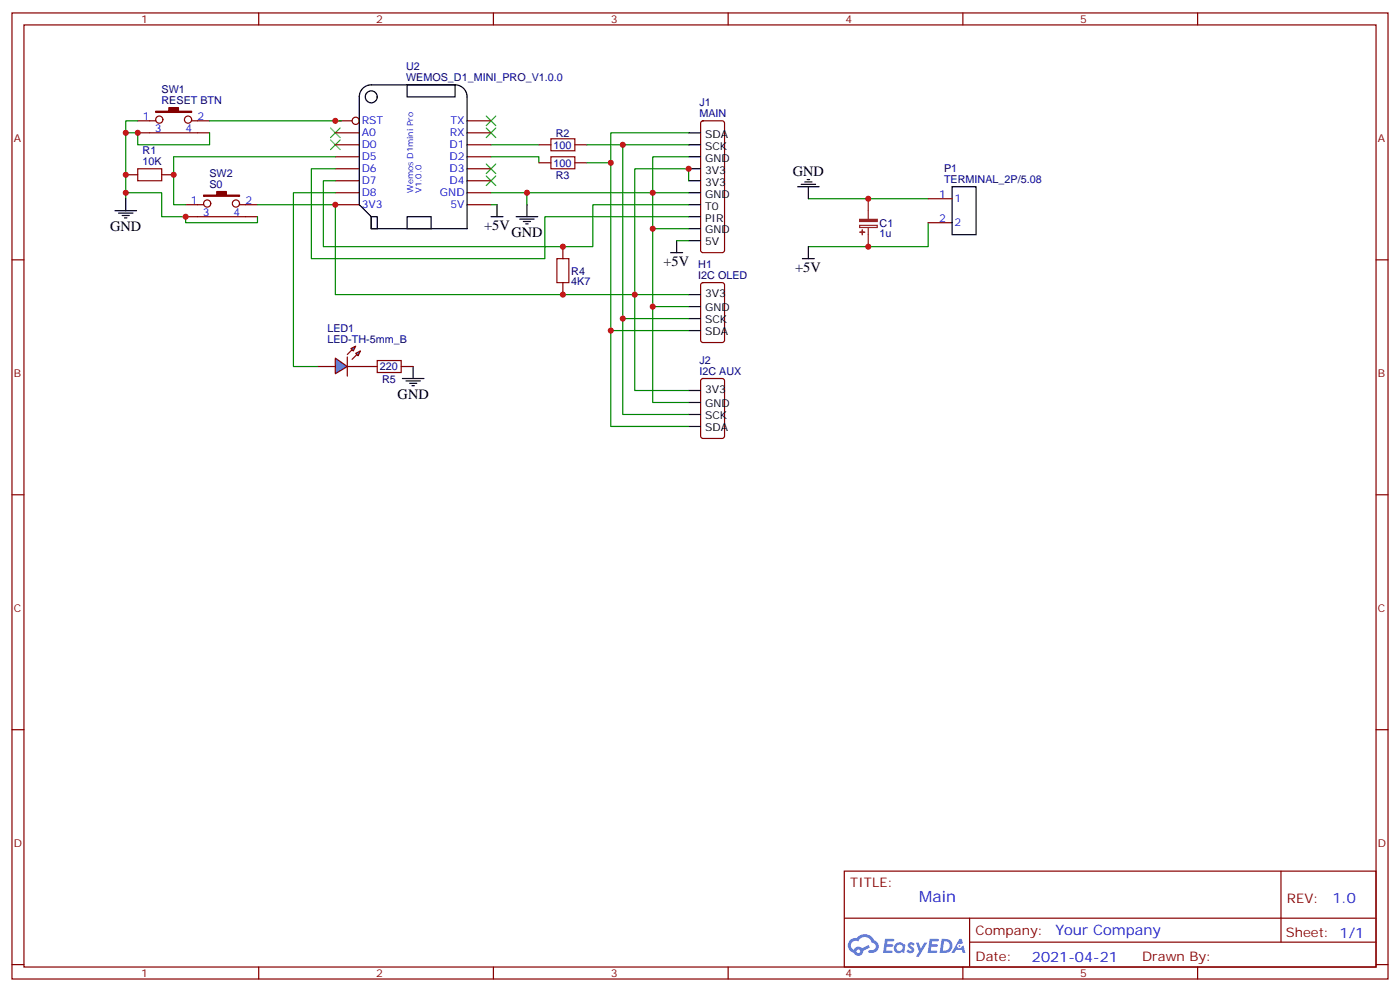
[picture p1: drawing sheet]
<svg xmlns="http://www.w3.org/2000/svg" width="412mm" height="292mm" viewBox="0 0 412 292" stroke-linecap="round" stroke-linejoin="round" font-family="sans-serif">
<g fill="none" stroke="#870000" stroke-width=".35">
<path d="M3.5 3.8h405.4v284.3h-405.4zM7.1 7.3h398.2v277.3h-398.2zM76.2 3.8v3.5M145.3 3.8v3.5M214.5 3.8v3.5M283.6 3.8v3.5M352.8 3.8v3.5M3.5 76.5h3.6M405.3 76.5h3.6M3.5 145.6h3.6M405.3 145.6h3.6M3.5 214.8h3.6"/>
<path d="M405.3 214.8h3.6M248.7 256.4h156.6v28.2h-156.6zM377.3 256.4v20.9M248.7 270.2h156.5M285.6 277.3h119.6M285.6 270.2v14.2M3.5 283.9h3.6M76.2 284.6v3.5M145.3 284.6v3.5M214.5 284.6v3.5M283.6 284.6v3.5M352.8 284.6v3.5"/>
<path d="M405.3 283.9h3.6"/>
</g>
<g fill="#5487ff">
<path d="M267.7 277.6a1.22 1.22 0 0 1 1.7 .2l-.4 .6a.47 .47 0 0 0-.3-.4 .47 .47 0 0 0-.5 .2l.1 .2a1.14 1.14 0 0 1 .8 1.8 1.14 1.14 0 0 1-1.9 0l-.2-.2 .5-.6 .7 .5a.29 .29 0 0 0 .3-.3 .29 .29 0 0 0-.2-.3 1.04 1.04 0 0 1-.6-1.7z"/>
<path d="M260.7 276.3h2.4l.3 .2-.2 .5-1.8 .1-.1 .8h1.5l.3 .4-.3 .4h-1.6l-.2 1.1h1.7l.2 .3-.2 .3-2.6 .1z"/>
<path d="M273.8 276.3h2.4l.3 .2-.1 .5-1.8 .1-.2 .8h1.6l.3 .4-.4 .4h-1.6l-.1 1.1h1.7l.2 .3-.2 .3-2.6 .1z"/>
<path d="M282.6 276.3h.7l.3 1.3-.6 .3a.69 .69 0 0 0-1 .3 .69 .69 0 0 0 .4 .9 .69 .69 0 0 0 .9-.6l.5-.2 .6 2.2h-.8l-.2-.9h-1.8l-.5 .9h-.8z"/>
<path d="M269.8 277.4h.8l.6 1.8 1.1-1.8h.9l-2.6 4.2h-.8l.9-1.5z"/>
<path d="M277.4 276.3l-.6 4.2h1.3a2.11 2.11 0 0 0 2.5-2.1 2.11 2.11 0 0 0-2.5-2.1zM278.1 277.1a1.39 1.39 0 0 1 1.7 1.4 1.39 1.39 0 0 1-1.8 1.3h-.3z"/>
<path d="M263.7 277.9a1.54 1.54 0 0 0-.1 2.2 1.54 1.54 0 0 0 2.2 .1l.6 .3 .3-2.3-.2-.3h-.4a1.49 1.49 0 0 0-2.4 0zM264 278.9a.94 .94 0 0 1 1.8 0 .94 .94 0 0 1-1.8 0z"/>
<path d="M250.4 276.7a2.18 2.18 0 0 0 1.1 3.7 1.44 1.44 0 0 0 1.6 .9 1.44 1.44 0 0 0 1.2-1.4l2-1.1-.5-.7-1.9 1a1.47 1.47 0 0 0-2.4 .4 1.39 1.39 0 0 1-.7-1.9 1.39 1.39 0 0 1 2-.5 2.12 2.12 0 0 1 2.2-1.3 2.12 2.12 0 0 1 1.9 1.7 1.14 1.14 0 0 1 1.1 1.4 1.14 1.14 0 0 1-1.7 .7 .43 .43 0 0 0-.5 .4 .43 .43 0 0 0 .4 .5 1.98 1.98 0 0 0 2.5-1.2 1.98 1.98 0 0 0-1.2-2.6 3.1 3.1 0 0 0-5.3-.6l-.9 .1zM252.3 280a.55 .55 0 0 1 1.1 0 .55 .55 0 0 1-1.1 0z"/>
<circle cx="282.6" cy="278.4" r=".26"/>
</g>
<g fill="none" stroke="#000" stroke-width=".35">
<path d="M106.9 26a3.5 3.5 0 0 1 2.5-1h24.7a3.5 3.5 0 0 1 3.5 3.5v38.8h-28.2v-3.5l-3.6-3.5v-31.8a3.5 3.5 0 0 1 1.1-2.5zM119.9 25h14.2v3.5h-14.2zM202.8 39.1h3.6M202.8 42.6h3.6M202.8 46.1h3.6M202.8 49.7h3.6M202.8 53.2h3.6M202.8 56.7h3.6M234.9 55h6.4M236 54.3h4.2M237.1 53.6h2.1M237.8 52.8h.7"/>
<path d="M238.1 55v3.5M280.5 55h7v14.1h-7zM109.4 63.8h1.7v3.5h-1.7zM119.9 63.8h7.1v3.5h-7.1zM144.6 63.8h3.6M146.4 60.3v3.5M152 63.8h6.4M153.1 64.5h4.2M154.2 65.2h2.1M154.9 65.9h.7M155.2 60.3v3.5M197.6 74.4h3.5"/>
<path d="M199.3 70.8v3.6M202.8 63.8h3.6M202.8 67.3h3.6M202.8 60.3h3.6M202.8 70.8h3.6M236.4 76.1h3.5M238.1 72.6v3.5M202.8 86.7h3.6M202.8 90.2h3.6M202.8 93.8h3.6M202.8 97.3h3.6M118.5 111.4h6.4"/>
<path d="M119.6 112.1h4.2M120.6 112.8h2.2M121.4 113.5h.7M121.7 107.9v3.5M202.8 114.9h3.6M202.8 118.5h3.6M202.8 122h3.6M202.8 125.5h3.6"/>
<circle cx="109.4" cy="28.5" r="1.76"/>
</g>
<path d="M40.6 49.7h7v3.5h-7zM162.3 46.1h7v3.6h-7zM162.3 40.9h7v3.5h-7zM164 76.1h3.6v7.1h-3.6zM111.1 106.1h7.1v3.5h-7.1z" fill="none" stroke="#a10000" stroke-width=".35"/>
<g fill="none" stroke="#870000" stroke-width=".35">
<path d="M98.8 35.6h4.9M98.8 39.1h7M137.6 35.6h7M137.6 39.1h7M206.6 35.8l.5-.2h5.6l.5 .2 .2 .5v37.4l-.2 .5-.5 .2h-5.6l-.5-.3-.2-.4v-37.4zM37 51.4h3.6M47.6 51.4h3.6M98.8 42.6h7M98.8 46.1h7M98.8 49.7h7M98.8 53.2h7M98.8 56.7h7"/>
<path d="M137.6 42.6h7M137.6 46.1h7M137.6 49.7h7M137.6 53.2h7M137.6 56.7h7M158.7 47.9h3.6M158.7 42.6h3.6M169.3 47.9h3.6M169.3 42.6h3.6M273.4 58.5h7.1M98.8 60.3h7M137.6 60.3h7"/>
<path d="M165.8 72.6v3.5M273.4 65.5h7.1M165.8 83.2v3.5M206.6 83.4l.5-.2h5.6l.7 .4v16.5l-.4 .7h-5.9l-.7-.4v-16.5zM93.5 107.9h5.3M102.3 107.9h8.8M118.2 107.9h3.5M206.6 111.6l.5-.2h5.6l.7 .4v16.5l-.4 .7h-5.9l-.7-.4v-16.5z"/>
<circle cx="104.8" cy="35.6" r="1.06"/>
</g>
<path d="M97.4 37.7l2.8 2.8M100.2 37.7l-2.8 2.8M143.2 37.7l2.8 2.8M143.2 34.1l2.8 2.9M146 37.7l-2.8 2.8M146 34.1l-2.8 2.9M97.4 41.2l2.8 2.8M100.2 41.2l-2.8 2.8M143.2 51.8l2.8 2.8M143.2 48.3l2.8 2.8M146 51.8l-2.8 2.8M146 48.3l-2.8 2.8" fill="none" stroke="#3c3" stroke-width=".35"/>
<g fill="none" stroke="#008700" stroke-width=".35">
<path d="M202.8 39.1h-22.9v8.8h-7M98.8 53.2h-3.6v19.4h79.4v-12.3h28.2M98.8 49.7h-7.1v26.4h68.8v-12.3h42.3M144.6 56.7h10.6v3.6M144.6 46.1h14.1v1.8M144.6 42.6h14.1M172.9 42.6h29.9M179.9 47.9v49.4h22.9M183.4 42.6v51.2h19.4M202.8 53.2v-3.5h-15.8v65.2h15.8M202.8 46.1h-10.5v10.6h-37.1M202.8 56.7h-10.5v33.5h10.5"/>
<path d="M238.1 58.5h35.3M98.8 60.3v26.4h104M144.6 60.3h1.8M192.3 67.3h10.5M199.3 70.8h3.5M273.4 65.5v7.1h-35.3M179.9 97.3v28.2h22.9M183.4 93.8v28.2h19.4M192.3 90.2v28.3h10.5"/>
</g>
<path d="M255.8 58.5v6M253.2 66.3h5.2v.7h-5.2zM255.8 67v5.6" fill="none" stroke="#8c2424" stroke-width=".35"/>
<g fill="#8c2424" stroke="#8c2424" stroke-width=".35">
<path d="M253.2 64.6h5.2v.6h-5.2z"/>
<path d="M253.3 68.3l1.4 .1z"/>
<path d="M254 67.7v1.4z"/>
</g>
<g fill="#09f" stroke="#870000" stroke-width=".35">
<path d="M104.8 104l1.4-.7-.7 1.4z"/>
<path d="M103.4 102.6l1.4-.7-.7 1.4z"/>
</g>
<g fill="#870000" stroke="#870000" stroke-width=".35">
<path d="M105.1 104.4l-1.4 1.4z"/>
<path d="M102.3 104.4l1.4-1.5z"/>
</g>
<path d="M102.3 105.1v5.6z" fill="#f00" stroke="#870000" stroke-width=".35"/>
<path d="M98.8 105.4l3.5 2.5-3.5 2.1z" fill="#09f" stroke="#870000" stroke-width=".35"/>
<path d="M37 39.1h3.6v3.5h21.1v-3.5M40.6 35.6h-3.6v22.9M61.7 35.6h38.8M37 56.7h10.6v7.1h7.1v1.7h21.1v-1.7M98.8 56.7h-12.4v51.2h7.1M98.8 46.1h-47.6v14.2h3.5M75.8 60.3h23" fill="none" stroke="#008700" stroke-width=".35"/>
<g fill="none" stroke="#870000" stroke-width=".35">
<path d="M40.6 35.6h5.3M40.6 39.1h21.1M56.4 35.6h5.3M54.7 60.3h5.3M54.7 63.8h21.1M70.6 60.3h5.2"/>
<circle cx="46.9" cy="35.2" r="1.06"/>
<circle cx="55.4" cy="35.2" r="1.06"/>
<circle cx="61" cy="59.9" r="1.06"/>
<circle cx="69.5" cy="59.9" r="1.06"/>
</g>
<g fill="#870000" stroke="#870000" stroke-width=".35">
<path d="M45.9 32.7h3.8v-1h2.9v1h3.8v.4h-10.5z"/>
<path d="M60 57.4h3.9v-1h2.8v1h3.9v.4h-10.6z"/>
</g>
<path d="M37 58.5v3.5M33.9 62h6.3M34.9 62.7h4.3M36 63.4h2.1M36.7 64.1h.7" fill="none" stroke="#000" stroke-width=".35"/>
<g fill="#c00">
<circle cx="255.8" cy="72.6" r=".88"/>
<circle cx="255.8" cy="58.5" r=".88"/>
<circle cx="179.9" cy="47.9" r=".88"/>
<circle cx="183.4" cy="42.6" r=".88"/>
<circle cx="187" cy="86.7" r=".88"/>
<circle cx="202.8" cy="49.7" r=".88"/>
<circle cx="155.2" cy="56.7" r=".88"/>
<circle cx="192.3" cy="56.7" r=".88"/>
<circle cx="192.3" cy="67.3" r=".88"/>
<circle cx="165.8" cy="86.7" r=".88"/>
<circle cx="165.8" cy="72.6" r=".88"/>
<circle cx="192.3" cy="90.2" r=".88"/>
<circle cx="183.4" cy="93.8" r=".88"/>
<circle cx="179.9" cy="97.3" r=".88"/>
<circle cx="98.8" cy="35.6" r=".88"/>
<circle cx="37" cy="51.4" r=".88"/>
<circle cx="51.2" cy="51.4" r=".88"/>
<circle cx="98.8" cy="60.3" r=".88"/>
<circle cx="37" cy="39.1" r=".88"/>
<circle cx="40.6" cy="39.1" r=".88"/>
<circle cx="37" cy="56.7" r=".88"/>
<circle cx="54.7" cy="63.8" r=".88"/>
</g>
<text font-size="4.6" fill="#00f" x="270.8" y="265.4">Main</text>
<g font-size="4.2">
<text x="233.5" y="51.8">GND</text>
<text x="32.5" y="68">GND</text>
<text x="142.6" y="67.7">+5V</text>
<text x="150.6" y="69.9">GND</text>
<text x="195.4" y="78.3">+5V</text>
<text x="234.2" y="80.1">+5V</text>
<text x="117.1" y="117.4">GND</text>
</g>
<g font-size="4.2" fill="#00f">
<text x="392.5" y="265.7">1.0</text>
<text x="310.9" y="275.2">Your Company</text>
<text x="304" y="283">2021-04-21</text>
</g>
<g font-size="3.9" fill="#800">
<text x="250.5" y="261">TITLE:</text>
<text x="379.1" y="265.7">REV:</text>
<text x="287.4" y="275.2">Company:</text>
<text x="378.7" y="275.8">Sheet: 1/1</text>
<text x="287.4" y="282.9">Date:</text>
<text x="336.4" y="282.9">Drawn By:</text>
</g>
<g font-size="3.2" fill="#800">
<text x="41.6" y="6.8">1</text>
<text x="110.8" y="6.8">2</text>
<text x="179.9" y="6.8">3</text>
<text x="249.1" y="6.8">4</text>
<text x="318.2" y="6.8">5</text>
<text x="4.1" y="41.9">A</text>
<text x="405.9" y="41.9">A</text>
<text x="4.1" y="111.1">B</text>
<text x="405.9" y="111.1">B</text>
<text x="4.1" y="180.2">C</text>
<text x="405.9" y="180.2">C</text>
<text x="4.1" y="249.3">D</text>
<text x="405.9" y="249.3">D</text>
<text x="41.6" y="287.6">1</text>
<text x="110.8" y="287.6">2</text>
<text x="179.9" y="287.6">3</text>
<text x="249.1" y="287.6">4</text>
<text x="318.2" y="287.6">5</text>
</g>
<g font-size="3.2" fill="#000080">
<text x="119.6" y="23.9">WEMOS_D1_MINI_PRO_V1.0.0</text>
<text x="119.6" y="20.7">U2</text>
<text x="47.6" y="27.4">SW1</text>
<text x="47.6" y="30.6">RESET BTN</text>
<text x="206.1" y="34.5">MAIN</text>
<text x="206.1" y="31.3">J1</text>
<text x="163.7" y="40.3">R2</text>
<text x="42" y="45.4">R1</text>
<text x="163.1" y="43.8">100</text>
<text x="42" y="48.6">10K</text>
<text x="61.7" y="52.1">SW2</text>
<text x="163.1" y="49.1">100</text>
<text x="163.7" y="52.6">R3</text>
<text x="278.1" y="53.9">TERMINAL_2P/5.08</text>
<text x="278.1" y="50.7">P1</text>
<text x="61.7" y="55.3">S0</text>
<text x="259.1" y="69.9">1u</text>
<text x="259.1" y="66.7">C1</text>
<text x="168.3" y="84">4K7</text>
<text x="168.3" y="80.8">R4</text>
<text x="205.7" y="82.1">I2C OLED</text>
<text x="205.7" y="79">H1</text>
<text x="96.4" y="100.8">LED-TH-5mm_B</text>
<text x="96.4" y="97.7">LED1</text>
<text x="206.1" y="107.2">J2</text>
<text x="111.9" y="109">220</text>
<text x="112.6" y="112.6">R5</text>
<text x="206.1" y="110.3">I2C AUX</text>
</g>
<g font-size="3.2" fill="#00f">
<text x="42.1" y="35.2">1</text>
<text x="58.2" y="35.2">2</text>
<text x="45.6" y="38.7">3</text>
<text x="54.7" y="38.7">4</text>
<text x="106.5" y="40.1">A0</text>
<text x="106.5" y="36.6">RST</text>
<text x="132.5" y="40.1">RX</text>
<text x="132.7" y="36.6">TX</text>
<text x="106.5" y="47.2">D5</text>
<text x="106.5" y="43.7">D0</text>
<text x="132.4" y="43.7">D1</text>
<text x="132.4" y="47.2">D2</text>
<text x="106.5" y="50.7">D6</text>
<text x="132.4" y="50.7">D3</text>
<text x="56.2" y="59.9">1</text>
<text x="72.3" y="59.9">2</text>
<text x="106.5" y="57.8">D8</text>
<text x="106.5" y="54.3">D7</text>
<text x="129.6" y="57.8">GND</text>
<text x="132.4" y="54.3">D4</text>
<text x="276.7" y="58.1">1</text>
<text x="281.2" y="59.5">1</text>
<text x="59.7" y="63.4">3</text>
<text x="68.8" y="63.4">4</text>
<text x="106.5" y="61.3">3V3</text>
<text x="132.7" y="61.3">5V</text>
<text x="276.7" y="65.2">2</text>
<text x="281.2" y="66.6">2</text>
</g>
<g font-size="3.2">
<text x="207.7" y="40.5">SDA</text>
<text x="207.7" y="44">SCK</text>
<text x="207.7" y="47.6">GND</text>
<text x="207.7" y="51.1">3V3</text>
<text x="207.7" y="54.6">3V3</text>
<text x="207.7" y="58.1">GND</text>
<text x="207.7" y="61.7">T0</text>
<text x="207.7" y="65.2">PIR</text>
<text x="207.7" y="68.7">GND</text>
<text x="207.7" y="72.2">5V</text>
<text x="207.7" y="87.4">3V3</text>
<text x="207.7" y="91.7">GND</text>
<text x="207.7" y="95.2">SCK</text>
<text x="207.7" y="98.7">SDA</text>
<text x="207.7" y="115.6">3V3</text>
<text x="207.7" y="119.9">GND</text>
<text x="207.7" y="123.4">SCK</text>
<text x="207.7" y="126.9">SDA</text>
</g>
<g font-size="2.5" fill="#00f">
<text x="121.7" y="56.7" transform="rotate(-90 121.7 56.7)">Wemos D1mini Pro</text>
<text x="124.2" y="56.7" transform="rotate(-90 124.2 56.7)">V1.0.0</text>
</g>
</svg>
